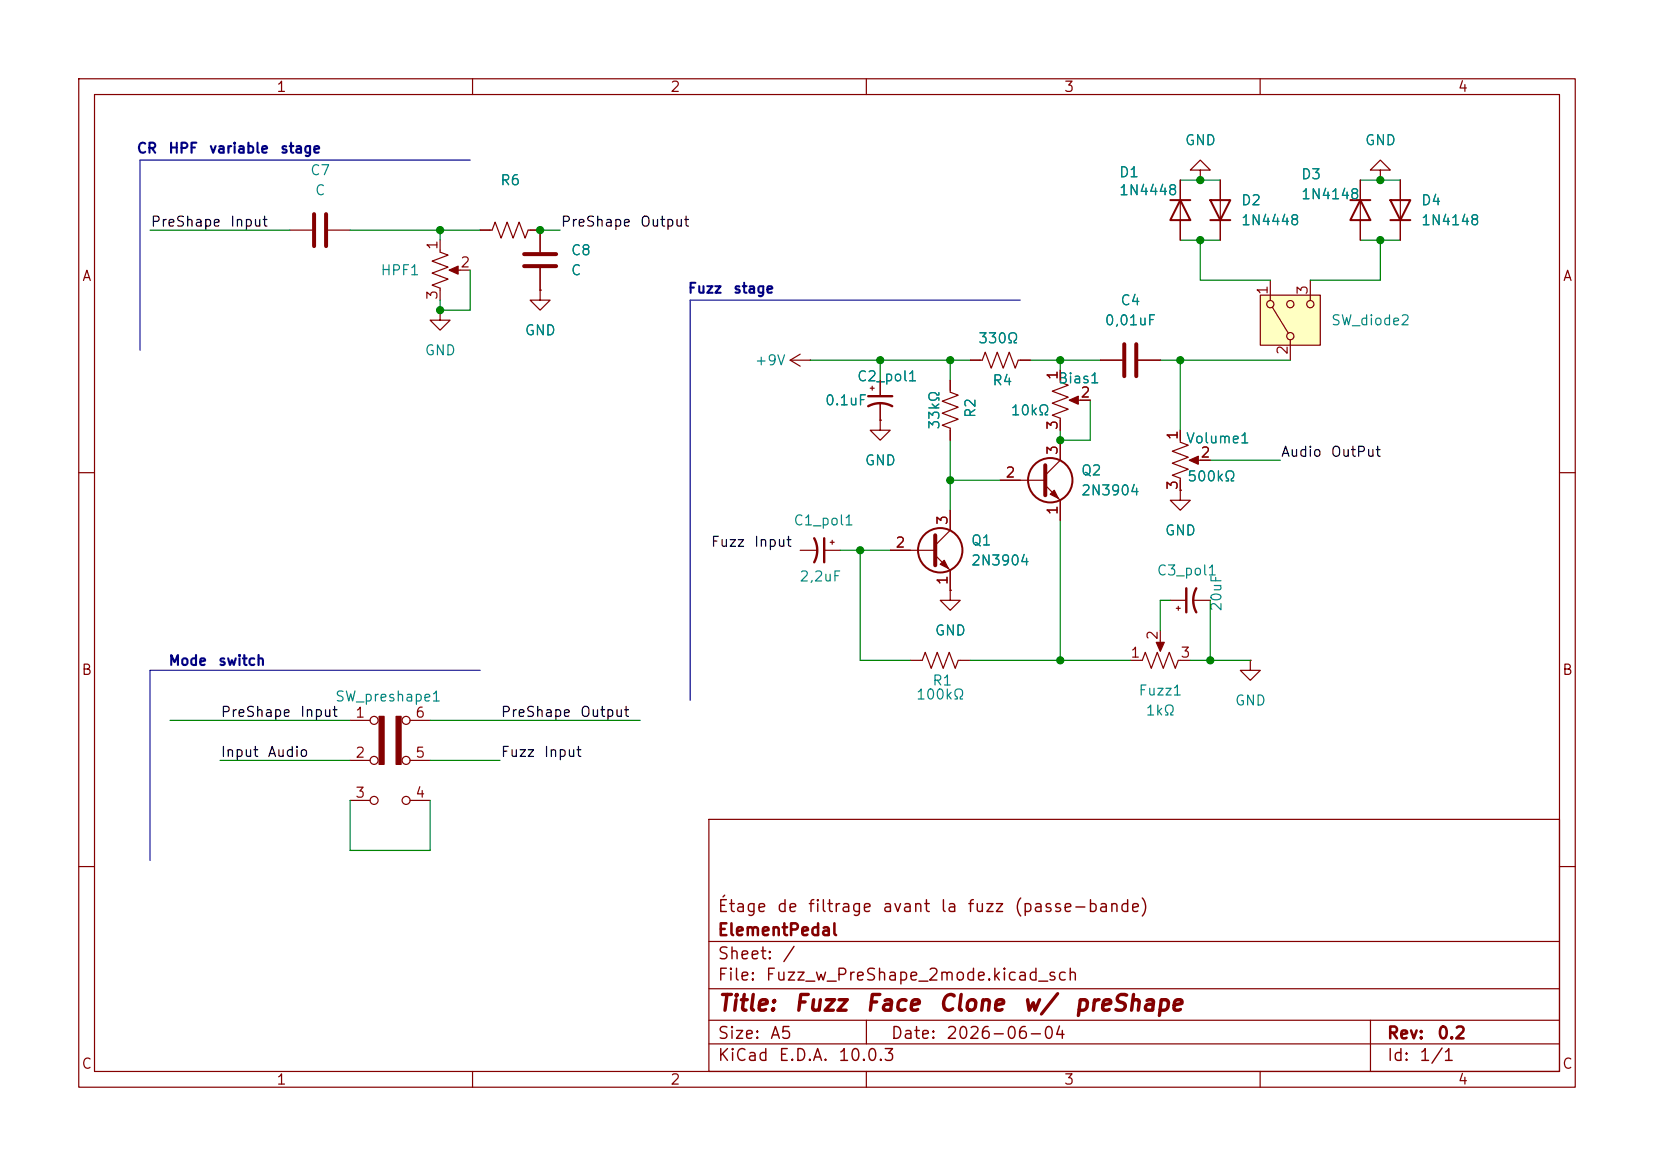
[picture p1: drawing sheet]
<svg xmlns="http://www.w3.org/2000/svg" width="210mm" height="148mm" viewBox="0 0 210 148" stroke-linecap="round" stroke-linejoin="round" font-family="sans-serif">
<g fill="none" stroke="#840000" stroke-width=".15">
<path d="M10 10h190v128h-190zM12 12h186v124h-186zM60 10v2M110 10v2M160 10v2M149.9 22.9v7.6M152.4 21.6h1.3l-1.3-1.3-1.3 1.3h1.3v1.3M152.4 22.9h.1M154.9 22.9v7.6M172.7 22.9v7.6M175.3 21.6h1.2l-1.2-1.3-1.3 1.3h1.3v1.3M175.3 22.9h.1"/>
<path d="M177.8 22.9v7.6M100.3 45.7l1.3 .8M100.3 45.7h2.6M101.6 45l-1.3 .7M102.9 45.7h.1M110.5 49.3h.5M110.7 49v.5M111.8 53.3v1.3h1.2l-1.2 1.3-1.3-1.3h1.3M111.8 53.3h.1M111.8 48.3v2M111.8 51.3v2M120.6 48.3v1.5l1.1 .4-2.1 .7 2.1 .8-2.1 .8 2.1 .7-2.1 .8 1 .4v1.5"/>
<path d="M123.2 45.7h1.5l.4-1 .8 2 .7-2 .8 2 .7-2 .8 2 .4-1h1.5M134.6 47v1.5l1 .4-2 .8 2 .7-2 .8 2 .7-2 .8 1 .4v1.5M134.6 55.9v2.5l-1.9 1.9M136.1 50.8h2.3M139.7 45.7h2.8M144.5 45.7h2.8M149.9 54.6v1.5l1 .4-2.1 .8 2.1 .7-2.1 .8 2.1 .8-2.1 .7 1.1 .4v1.5M151.4 58.4h2.3M10 60h2M101.6 69.9h2M104.6 69.9h2.1M105.4 68.8h.5"/>
<path d="M105.7 68.6v.5M113 69.9h5.7M118.7 70.5l1.9 1.9v2.5M120.6 74.9v1.3h1.3l-1.3 1.3-1.2-1.3h1.2M120.6 74.9h.1M120.6 64.8v2.5l-1.9 1.9M127 61h5.7M132.7 61.6l1.9 1.9v2.5M148.6 76.2h2M149.4 77.2h.5M149.6 77v.5M149.9 62.2v1.3h1.2l-1.2 1.3-1.3-1.3h1.3"/>
<path d="M149.9 62.2h.1M151.6 76.2h2.1M198 60h2M44.4 91.4h2.6M44.4 96.5h2.6M52.1 91.4h2.5M52.1 96.5h2.5M115.6 83.8h1.5l.4-1 .7 2 .8-2 .8 2 .7-2 .8 2 .4-1h1.5M143.5 83.8h1.5l.4-1 .8 2 .7-2 .8 2 .8-2 .7 2 .4-1h1.5M147.3 80v2.3M158.7 83.8v1.3h1.3l-1.3 1.3-1.2-1.3h1.2M158.7 83.8h.1"/>
<path d="M10 110h2M44.4 101.6h2.6M52.1 101.6h2.5M90 104h108v32h-108zM90 119.5h108M198 110h2M60 136v2M90 132.5h108M90 129.5h108M90 125.5h108M110 136v2M110 129.5v3"/>
<path d="M160 136v2M174 129.5v6.5"/>
<circle cx="47.5" cy="91.4" r=".51"/>
<circle cx="47.5" cy="96.5" r=".51"/>
<circle cx="51.6" cy="96.5" r=".51"/>
<circle cx="51.6" cy="91.4" r=".51"/>
<circle cx="47.5" cy="101.6" r=".51"/>
<circle cx="51.6" cy="101.6" r=".51"/>
</g>
<g fill="#840000" stroke="#840000" stroke-width=".15">
<path d="M48.1 90.9h.7v6.1h-.7z"/>
<path d="M50.3 90.9h.6v6.1h-.6z"/>
<path d="M133.3 62.7l.6-.5 .5 1z"/>
<path d="M151 58.4l1.1-.5v1z"/>
<path d="M146.8 81.5h1l-.5 1.2z"/>
<path d="M135.8 50.8l1.1-.5v1z"/>
<path d="M119.4 71.6l.5-.5 .5 1z"/>
</g>
<path d="M132.7 59.1v3.8M142.7 43.7v4.1M144.3 43.7v4.1M118.7 67.9v3.9" fill="none" stroke="#840000" stroke-width=".51"/>
<g fill="none" stroke="#840000" stroke-width=".25">
<path d="M148.6 25.4h2.5M149.9 25.4l1.2 2.5h-2.5zM153.7 25.4h2.5l-1.3 2.5zM153.7 27.9h2.5M171.4 25.4h2.6M172.7 25.4l1.3 2.5h-2.6zM176.5 25.4h2.6l-1.3 2.5zM176.5 27.9h2.6"/>
<circle cx="119.4" cy="69.8" r="2.82"/>
<circle cx="133.3" cy="61" r="2.82"/>
</g>
<path d="M110.2 51.6a3.2 3.2 0 0 1 3.1 0M110.2 50.3h3.1M103.4 68.3a3.2 3.2 0 0 1 0 3.1M104.6 68.3v3.1M150.6 74.7v3M151.9 74.7a3.2 3.2 0 0 0 0 3" fill="none" stroke="#840000" stroke-width=".3"/>
<path d="M160 37.5h7.6v6.3h-7.6z" fill="#ffffc2"/>
<g fill="none" stroke="#840000" stroke-width=".15">
<path d="M36.8 29.2h2.8M41.7 29.2h2.7M55.9 30.5v1.5l1 .4-2 .7 2 .8-2 .8 2 .7-2 .8 1 .4v1.5M55.9 39.4v1.2h1.2l-1.2 1.3-1.3-1.3h1.3M55.9 39.4h.1M57.4 34.3h2.3M61 29.2h1.5l.4-1 .7 2 .8-2 .8 2 .7-2 .8 2 .4-1h1.5v2.8M68.6 36.8v1.3h1.2l-1.2 1.3-1.3-1.3h1.3M68.6 36.8h.1M68.6 34v2.8M149.9 22.9v2.5M149.9 27.9v2.6"/>
<path d="M152.4 22.9h.1M154.9 22.9v2.5M154.9 27.9v2.6M160 37.5h7.6v6.3h-7.6zM161.3 35.6v2.5M161.5 39l2.1 3.3M166.4 35.6v2.5M172.7 22.9v2.5M172.7 27.9v2.6M175.3 22.9h.1M177.8 22.9v2.5M177.8 27.9v2.6"/>
<path d="M111.8 53.3h.1M111.8 48.3v2M111.8 51.3v2M120.6 48.3v1.2M120.6 54.6v1.3M123.2 45.7h1.3M129.5 45.7h1.3M134.6 47v1.3M134.6 53.3v1.3M134.6 55.9v2.5M137.2 50.8h1.2M139.7 45.7h2.8"/>
<path d="M144.5 45.7h2.8M149.9 54.6v1.3M152.4 58.4h1.3M163.8 43.2v2.5M113 69.9h2.6M120.6 74.9h.1M120.6 64.8v2.5M120.6 72.4v2.5M127 61h2.5M134.6 63.5v2.5M149.9 62.2h.1M149.9 61v1.2"/>
<circle cx="161.3" cy="38.6" r=".46"/>
<circle cx="163.8" cy="38.6" r=".46"/>
<circle cx="166.4" cy="38.6" r=".46"/>
<circle cx="163.8" cy="42.7" r=".46"/>
</g>
<path d="M57 34.3l1.2-.5v1z" fill="#840000" stroke="#840000" stroke-width=".15"/>
<path d="M39.9 27.2v4M41.4 27.2v4M66.5 32.3h4.1M66.5 33.8h4.1" fill="none" stroke="#840000" stroke-width=".51"/>
<path d="M59.7 20.3h-41.9v24.2M129.5 38.1h-41.9v50.8M61 85.1h-42v24.1" fill="none" stroke="#0000c2" stroke-width=".15"/>
<g fill="none" stroke="#008400" stroke-width=".15">
<path d="M19 29.2h17.8M44.4 29.2h16.6M55.9 29.2v1.3M59.7 34.3v5.1h-3.8v-1.3M68.6 29.2h2.5M149.9 30.5h5M149.9 22.9h5M152.4 30.5v5.1h8.9M172.7 30.5h5.1M172.7 22.9h5.1M175.3 30.5v5.1h-8.9M102.9 45.7h20.3"/>
<path d="M111.8 45.7v2.6M120.6 45.7v2.6M120.6 55.9v8.9M130.8 45.7h8.9M134.6 45.7v1.3M138.4 50.8v5.1h-3.8v-1.3M147.3 45.7h16.5M149.9 45.7v8.9M153.7 58.4h8.9M106.7 69.9h6.3M109.2 69.9v13.9h6.4M120.6 61h6.4"/>
<path d="M134.6 66v17.8M148.6 76.2h-1.3v3.8M153.7 76.2v7.6M21.6 91.4h22.8M27.9 96.5h16.5M54.6 91.4h26.7M54.6 96.5h8.9M123.2 83.8h20.3M151.1 83.8h7.6M44.4 101.6v6.4h10.2v-6.4"/>
</g>
<g fill="#008400" stroke="#008400" stroke-width=".13">
<circle cx="120.6" cy="45.7" r=".46"/>
<circle cx="111.8" cy="45.7" r=".46"/>
<circle cx="120.6" cy="61" r=".46"/>
<circle cx="109.2" cy="69.9" r=".46"/>
<circle cx="68.6" cy="29.2" r=".46"/>
<circle cx="55.9" cy="29.2" r=".46"/>
<circle cx="55.9" cy="39.4" r=".46"/>
<circle cx="175.3" cy="30.5" r=".46"/>
<circle cx="175.3" cy="22.9" r=".46"/>
<circle cx="152.4" cy="30.5" r=".46"/>
<circle cx="152.4" cy="22.9" r=".46"/>
<circle cx="134.6" cy="45.7" r=".46"/>
<circle cx="153.7" cy="83.8" r=".46"/>
<circle cx="149.9" cy="45.7" r=".46"/>
<circle cx="134.6" cy="83.8" r=".46"/>
<circle cx="134.6" cy="55.9" r=".46"/>
</g>
<g font-size="2" fill="#840000">
<text x="91" y="128.8">Title:</text>
<text x="100.7" y="128.8">Fuzz</text>
<text x="109.8" y="128.8">Face</text>
<text x="119" y="128.8">Clone</text>
<text x="129.7" y="128.8">w/</text>
<text x="136.3" y="128.8">preShape</text>
</g>
<g font-size="1.5" fill="#840000">
<text x="91" y="119.2">ElementPedal</text>
<text x="91" y="116.2">Étage</text>
<text x="98.5" y="116.2">de</text>
<text x="102.5" y="116.2">filtrage</text>
<text x="111.9" y="116.2">avant</text>
<text x="119.3" y="116.2">la</text>
<text x="122.7" y="116.2">fuzz</text>
<text x="128.7" y="116.2">(passe-bande)</text>
<text x="91" y="124.9">File:</text>
<text x="91" y="122.2">Sheet:</text>
<text x="97.1" y="124.9">Fuzz_w_PreShape_2mode.kicad_sch</text>
<text x="99.2" y="122.2">/</text>
<text x="91" y="135.1">KiCad</text>
<text x="91" y="132.3">Size:</text>
<text x="97.7" y="132.3">A5</text>
<text x="98.7" y="135.1">E.D.A.</text>
<text x="106.3" y="135.1">10.0.3</text>
<text x="113" y="132.3">Date:</text>
<text x="120" y="132.3">2026-06-04</text>
<text x="176" y="132.3">Rev:</text>
<text x="176" y="135.1">Id:</text>
<text x="180.1" y="135.1">1/1</text>
<text x="182.4" y="132.3">0.2</text>
</g>
<g font-size="1.3" fill="#840000">
<text x="35" y="12">1</text>
<text x="85" y="12">2</text>
<text x="135" y="12">3</text>
<text x="185" y="12">4</text>
<text x="10.3" y="36">A</text>
<text x="55.9" y="31.8" transform="rotate(-90 55.9 31.8)">1</text>
<text x="58.3" y="34.3">2</text>
<text x="198.4" y="36">A</text>
<text x="55.9" y="38.2" transform="rotate(-90 55.9 38.2)">3</text>
<text x="161.3" y="37.5" transform="rotate(-90 161.3 37.5)">1</text>
<text x="166.3" y="37.5" transform="rotate(-90 166.3 37.5)">3</text>
<text x="163.8" y="45.2" transform="rotate(-90 163.8 45.2)">2</text>
<text x="134.6" y="48.3" transform="rotate(-90 134.6 48.3)">1</text>
<text x="137.1" y="50.8">2</text>
<text x="134.6" y="57.9" transform="rotate(-90 134.6 57.9)">3</text>
<text x="134.6" y="54.7" transform="rotate(-90 134.6 54.7)">3</text>
<text x="149.8" y="56" transform="rotate(-90 149.8 56)">1</text>
<text x="152.3" y="58.4">2</text>
<text x="127.6" y="60.9">2</text>
<text x="134.6" y="65.5" transform="rotate(-90 134.6 65.5)">1</text>
<text x="149.8" y="62.3" transform="rotate(-90 149.8 62.3)">3</text>
<text x="113.6" y="69.8">2</text>
<text x="120.6" y="66.7" transform="rotate(-90 120.6 66.7)">3</text>
<text x="120.6" y="74.4" transform="rotate(-90 120.6 74.4)">1</text>
<text x="143.4" y="83.8">1</text>
<text x="147.3" y="81.4" transform="rotate(-90 147.3 81.4)">2</text>
<text x="149.8" y="83.8">3</text>
<text x="10.3" y="86">B</text>
<text x="198.3" y="86">B</text>
<text x="45" y="91.4">1</text>
<text x="52.6" y="91.4">6</text>
<text x="45" y="96.5">2</text>
<text x="45" y="101.6">3</text>
<text x="52.6" y="101.6">4</text>
<text x="52.6" y="96.5">5</text>
<text x="10.3" y="136">C</text>
<text x="198.3" y="136">C</text>
<text x="35" y="138">1</text>
<text x="85" y="138">2</text>
<text x="135" y="138">3</text>
<text x="185" y="138">4</text>
</g>
<g font-size="1.3" fill="#0000c2">
<text x="17.3" y="19.8">CR</text>
<text x="21.3" y="19.8">HPF</text>
<text x="26.5" y="19.8">variable</text>
<text x="35.5" y="19.8">stage</text>
<text x="87.3" y="37.6">Fuzz</text>
<text x="93" y="37.6">stage</text>
<text x="21.3" y="84.8">Mode</text>
<text x="27.6" y="84.8">switch</text>
</g>
<g font-size="1.3" fill="#008484">
<text x="39.3" y="22.6">C7</text>
<text x="63.4" y="23.8">R6</text>
<text x="142" y="22.8">D1</text>
<text x="150.4" y="18.8">GND</text>
<text x="165.1" y="23.1">D3</text>
<text x="173.2" y="18.8">GND</text>
<text x="39.9" y="25.1">C</text>
<text x="142" y="25.1">1N4448</text>
<text x="157.5" y="26.4">D2</text>
<text x="157.5" y="28.9">1N4448</text>
<text x="165.1" y="25.6">1N4148</text>
<text x="180.3" y="26.4">D4</text>
<text x="180.3" y="28.9">1N4148</text>
<text x="48.2" y="35.3">HPF1</text>
<text x="72.4" y="32.7">C8</text>
<text x="72.4" y="35.3">C</text>
<text x="140.2" y="41.6">0,01uF</text>
<text x="142.2" y="39.1">C4</text>
<text x="168.9" y="41.6">SW_diode2</text>
<text x="53.8" y="45.4">GND</text>
<text x="66.5" y="42.9">GND</text>
<text x="95.7" y="46.7">+9V</text>
<text x="124.1" y="43.9">330Ω</text>
<text x="104.7" y="51.8">0.1uF</text>
<text x="108.7" y="48.7">C2_pol1</text>
<text x="124.2" y="53.2" transform="rotate(-90 124.2 53.2)">R2</text>
<text x="125.9" y="49.2">R4</text>
<text x="128.2" y="53">10kΩ</text>
<text x="134.2" y="49">Bias1</text>
<text x="109.7" y="59.4">GND</text>
<text x="119.6" y="54.6" transform="rotate(-90 119.6 54.6)">33kΩ</text>
<text x="150.5" y="56.6">Volume1</text>
<text x="137.2" y="60.7">Q2</text>
<text x="137.2" y="63.2">2N3904</text>
<text x="150.7" y="61.4">500kΩ</text>
<text x="100.7" y="67">C1_pol1</text>
<text x="123.2" y="69.6">Q1</text>
<text x="147.8" y="68.3">GND</text>
<text x="101.4" y="74.1">2,2uF</text>
<text x="123.2" y="72.1">2N3904</text>
<text x="146.8" y="73.4">C3_pol1</text>
<text x="155.4" y="77.7" transform="rotate(-90 155.4 77.7)">20uF</text>
<text x="118.6" y="81">GND</text>
<text x="42.5" y="89.4">SW_preshape1</text>
<text x="116.2" y="89.1">100kΩ</text>
<text x="118.3" y="87.3">R1</text>
<text x="144.5" y="88.6">Fuzz1</text>
<text x="156.7" y="89.9">GND</text>
<text x="145.4" y="91.1">1kΩ</text>
</g>
<g font-size="1.3">
<text x="19" y="29.1">PreShape</text>
<text x="29.1" y="29.1">Input</text>
<text x="71.1" y="29.1">PreShape</text>
<text x="81.2" y="29.1">Output</text>
<text x="162.6" y="58.3">Audio</text>
<text x="168.9" y="58.3">OutPut</text>
<text x="90.2" y="69.7">Fuzz</text>
<text x="95.6" y="69.7">Input</text>
<text x="27.9" y="91.3">PreShape</text>
<text x="38" y="91.3">Input</text>
<text x="63.5" y="91.3">PreShape</text>
<text x="73.6" y="91.3">Output</text>
<text x="27.9" y="96.4">Input</text>
<text x="33.9" y="96.4">Audio</text>
<text x="63.5" y="96.4">Fuzz</text>
<text x="69" y="96.4">Input</text>
</g>
</svg>
